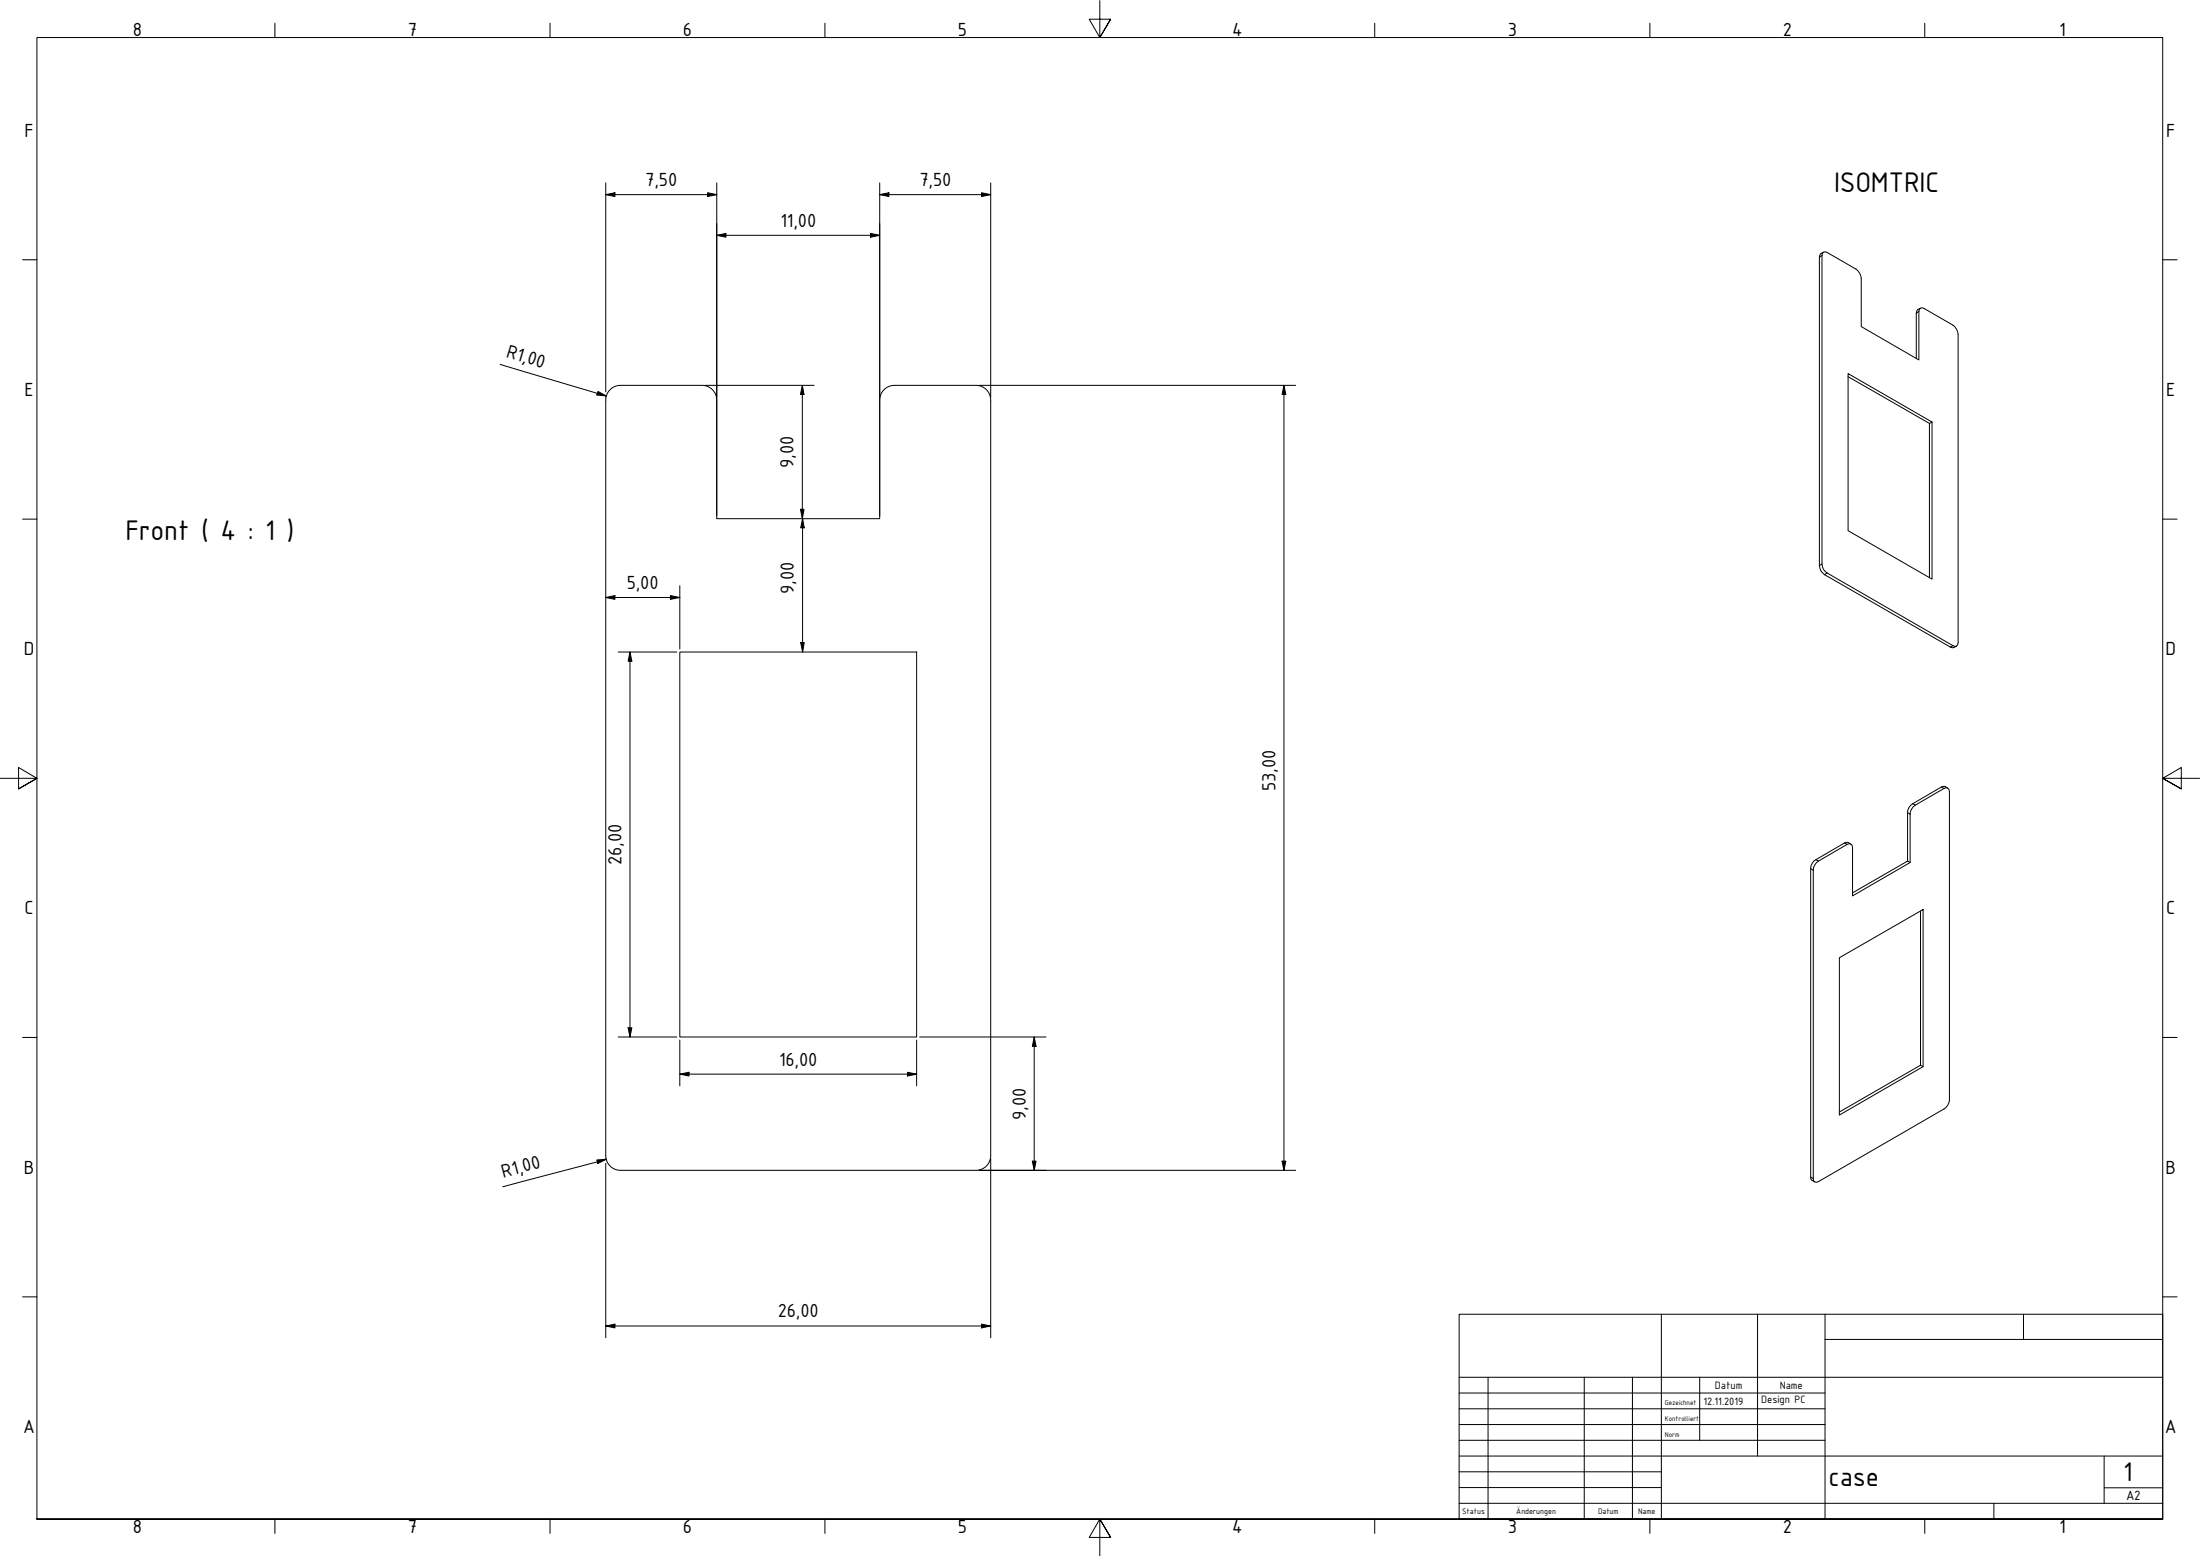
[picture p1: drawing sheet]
<svg xmlns="http://www.w3.org/2000/svg" width="594mm" height="420mm" viewBox="0 0 594 420" stroke-linecap="round" stroke-linejoin="round" font-family="sans-serif">
<!-- layer: Sichtbar (ISO) -->
<g fill="none" stroke="#000" stroke-width=".27">
<path d="M492.4 68.1l.5-.1 .5 .2 7.8 4.5a3.5 3.5 0 0 1 1.4 2.5v13l15.6 9 .1-13.7 .7-.4 .6 .2 7.8 4.5a3.5 3.5 0 0 1 1.4 2.5l-.2 83.8-.3 .4-.9-.2-34-19.6a2.81 2.81 0 0 1-1.4-2.4v-83.3zM492.4 68.1l-.7 .4-.4 .9v83.3a3 3 0 0 0 1.4 2.5l34 19.5 .9 .2 .7-.4M518.6 83.2l-.8 .4-.3 1v12.2M163.6 108.1v203.9a4 4 0 0 0 3.9 4h96a4 4 0 0 0 4-3.9v-204M163.6 108a4 4 0 0 1 4-3.9h22a4 4 0 0 1 3.9 3.9M193.5 108.1v32h44.1v-32M237.6 108a4 4 0 0 1 4-3.9h22a4 4 0 0 1 3.9 3.9M499 100.9l22.7 13.1v42.4l-22.7-13.1zM499 101.7l22 12.6M521.7 114l-.7 .3v41.7M183.6 176.1h63.9v103.9h-63.9zM526 212.8l-.7-.4-1 .1-7.8 4.5a2.81 2.81 0 0 0-1.4 2.4v13.1"/>
<path d="M490.5 233l8.3-5 .6-.2 .4 .1 .3 .4 .2 .5v13.1l15.5-9v-13a3 3 0 0 1 1.4-2.5l7.8-4.5 .5-.2 .8 .4 .1 83.9a3.1 3.1 0 0 1-1.4 2.4l-34 19.7-.5 .2-.8-.5-.1-83.8 .1-.7zM499.8 227.9l-.7-.4-1 .1-7.8 4.5a2.81 2.81 0 0 0-1.4 2.4v83.4l.1 .5 1 .7M515.8 232.9l-.7-.4-14.8 8.6M496.7 258.6l22.6-13v42.4l-22.6 13.1zM518.6 246v41.6l.7 .4M518.6 287.6l-21.9 12.7"/>
</g>
<!-- layer: Sichtbar schmal (ISO) -->
<path d="M492 69l-.7 .4M518.2 84.1l-.7 .5M492 152.3l-.7 .4M493.4 154.7l-.7 .5M527.4 174.3l-.7 .4M515.1 219.4l.7 .5M516.5 217l.7 .4M524.3 212.5l.7 .4M488.9 234.5l.7 .5M490.3 232.1l.7 .4M498.1 227.6l.7 .4M488.9 317.9l.7 .3" fill="none" stroke="#000" stroke-width=".27"/>
<!-- layer: Rahmen (ISO) -->
<g fill="none" stroke="#000" stroke-width=".27">
<path d="M74.2 6.3v3.8M148.5 6.3v3.8M222.8 6.3v3.8M297 .2v9.9l-2.9-4.9h5.8l-2.9 4.9 2.9-4.9M371.2 6.3v3.8M445.5 6.3v3.8M519.7 6.3v3.8M6.1 70.1h3.9M584 70.1h3.9M6.1 140.2h3.9M584 140.2h3.9M0 210.2h10l-5-3v5.8l5-2.8-5 2.8"/>
<path d="M594 210.2h-10l5-3v5.8l-5-2.8 5 2.8M6.1 280.1h3.9M584 280.1h3.9M6.1 350.2h3.9M584 350.2h3.9M10 410.2v-400.1h574v400.1h-574h574M74.2 410.2v3.9M148.5 410.2v3.9M222.8 410.2v3.9M299.9 415.1l-2.9-4.9 2.9 4.9h-5.8l2.9-4.9v10M371.2 410.2v3.9M445.5 410.2v3.9"/>
<path d="M519.7 410.2v3.9"/>
</g>
<!-- layer: Titel (ISO) -->
<g fill="none" stroke="#000" stroke-width=".27">
<path d="M394 354.9h190v55.3h-190zM448.6 354.9v55.3M474.6 354.9v38.3M492.8 354.9v55.3M546.4 354.9v6.8M394 376.2h98.8M394 371.9h190M401.8 371.9v38.3M427.8 371.9v38.3M440.8 371.9v38.3M459 371.9v17M492.8 361.7h91.2"/>
<path d="M394 380.4h98.8M394 384.7h98.8M394 388.9h98.8M394 393.2h190M394 397.4h54.6M568.2 393.2v12.7M394 405.9h190M394 401.7h54.6M538.4 405.9v4.3M568.2 401.7h15.8"/>
</g>
<g fill="none" stroke="#000" stroke-width=".27">
<path d="M163.6 52.6l2.5-.6v1.1zM163.6 52.6h29.9M163.6 49.4v56.4M191.1 52l2.4 .6-2.4 .5zM193.5 49.4v89.8M237.6 52.6l2.4-.6v1.1zM237.6 52.6h29.9M237.6 49.4v89.8M265 52l2.5 .6-2.5 .5zM267.5 49.4v57.8M193.5 63.5l2.5-.5v1.1zM193.5 63.5h44.1"/>
<path d="M235.1 63l2.5 .5-2.5 .6zM135.1 98.4l28.6 8.5M161.5 105.7l2.2 1.2-2.5-.2zM163.6 107.1v.1M190.4 104.1h29.4M216.7 104.1l.4 2.4h-.9zM216.7 104.1v36M264.4 104.1h85.5M346.7 104.1l.5 2.4h-1zM346.7 104.1v211.9M216.2 137.5h.9l-.4 2.6zM183.6 158.2v17"/>
<path d="M216.7 140.1l.5 2.4h-1zM216.7 140.1v36M163.6 161.3l2.5-.5v1zM163.6 161.3h20M166.9 176.1h15.9M170.1 176.1l.5 2.4h-1zM170.1 176.1v103.9M181 160.8l2.6 .5-2.6 .5zM216.2 173.5h1l-.5 2.6zM169.6 277.5h1l-.5 2.5zM166.9 280h15.9M183.6 290l2.5-.5v1.1z"/>
<path d="M183.6 290h63.9M183.6 280.8v12.4M245 289.5l2.5 .5-2.5 .6zM247.5 280.8v12.4M248.3 280h34.1M279.3 280l.5 2.6h-1zM279.3 280v36M161.2 313.2l2.5-.2-2.3 1.2zM163.6 312.8v.2M163.6 314.1v47.1M163.7 313l-27.9 7.5M264.4 316h85.5"/>
<path d="M267.5 312.8v48.4M278.8 313.5h1l-.5 2.5zM346.2 313.5h1l-.5 2.5zM163.6 358.1l2.5-.6v1.1zM163.6 358.1h103.9M265 357.5l2.5 .6-2.5 .5z"/>
</g>
<g fill="#000">
<path d="M163.6 52.6l2.5-.6v1.1z" fill-rule="evenodd"/>
<path d="M191.1 52l2.4 .6-2.4 .5z" fill-rule="evenodd"/>
<path d="M237.6 52.6l2.4-.6v1.1z" fill-rule="evenodd"/>
<path d="M265 52l2.5 .6-2.5 .5z" fill-rule="evenodd"/>
<path d="M193.5 63.5l2.5-.5v1.1z" fill-rule="evenodd"/>
<path d="M235.1 63l2.5 .5-2.5 .6z" fill-rule="evenodd"/>
<path d="M161.5 105.7l2.2 1.2-2.5-.2z" fill-rule="evenodd"/>
<path d="M216.7 104.1l.4 2.4h-.9z" fill-rule="evenodd"/>
<path d="M346.7 104.1l.5 2.4h-1z" fill-rule="evenodd"/>
<path d="M216.2 137.5h.9l-.4 2.6z" fill-rule="evenodd"/>
<path d="M216.7 140.1l.5 2.4h-1z" fill-rule="evenodd"/>
<path d="M163.6 161.3l2.5-.5v1z" fill-rule="evenodd"/>
<path d="M170.1 176.1l.5 2.4h-1z" fill-rule="evenodd"/>
<path d="M181 160.8l2.6 .5-2.6 .5z" fill-rule="evenodd"/>
<path d="M216.2 173.5h1l-.5 2.6z" fill-rule="evenodd"/>
<path d="M169.6 277.5h1l-.5 2.5z" fill-rule="evenodd"/>
<path d="M183.6 290l2.5-.5v1.1z" fill-rule="evenodd"/>
<path d="M245 289.5l2.5 .5-2.5 .6z" fill-rule="evenodd"/>
<path d="M279.3 280l.5 2.6h-1z" fill-rule="evenodd"/>
<path d="M161.2 313.2l2.5-.2-2.3 1.2z" fill-rule="evenodd"/>
<path d="M278.8 313.5h1l-.5 2.5z" fill-rule="evenodd"/>
<path d="M346.2 313.5h1l-.5 2.5z" fill-rule="evenodd"/>
<path d="M163.6 358.1l2.5-.6v1.1z" fill-rule="evenodd"/>
<path d="M265 357.5l2.5 .6-2.5 .5z" fill-rule="evenodd"/>
</g>
<g font-size="8.3">
<text x="495.3" y="51.7">ISOMTRIC</text>
<text x="33.8" y="145.9">Front ( 4 : 1 )</text>
</g>
<g font-size="7.9">
<text x="493.8" y="401.3">case</text>
<text x="573.3" y="400">1</text>
</g>
<g font-size="5.5">
<text x="35.9" y="9.8">8</text>
<text x="110.2" y="9.8">7</text>
<text x="184.4" y="9.8">6</text>
<text x="258.6" y="9.8">5</text>
<text x="332.7" y="9.8">4</text>
<text x="407.2" y="9.8">3</text>
<text x="481.4" y="9.8">2</text>
<text x="556" y="9.8">1</text>
<text x="6.6" y="36.9">F</text>
<text x="584.9" y="36.9">F</text>
<text x="174.2" y="50.3">7,50</text>
<text x="248.3" y="50.3">7,50</text>
<text x="210.8" y="61.3">11,00</text>
<text x="136.5" y="96.4" transform="rotate(16 136.5 96.4)">R1,00</text>
<text x="6.6" y="106.9">E</text>
<text x="584.9" y="106.9">E</text>
<text x="214.3" y="126.3" transform="rotate(-90 214.3 126.3)">9,00</text>
<text x="169.3" y="159">5,00</text>
<text x="214.4" y="160.3" transform="rotate(-90 214.4 160.3)">9,00</text>
<text x="6.5" y="176.9">D</text>
<text x="584.8" y="176.9">D</text>
<text x="344.4" y="213.5" transform="rotate(-90 344.4 213.5)">53,00</text>
<text x="167.8" y="233.5" transform="rotate(-90 167.8 233.5)">26,00</text>
<text x="6.6" y="246.9">C</text>
<text x="584.9" y="246.9">C</text>
<text x="210.4" y="287.8">16,00</text>
<text x="277" y="302.3" transform="rotate(-90 277 302.3)">9,00</text>
<text x="6.5" y="316.9">B</text>
<text x="584.8" y="316.9">B</text>
<text x="135.9" y="318.1" transform="rotate(-15 135.9 318.1)">R1,00</text>
<text x="210.1" y="355.7">26,00</text>
<text x="6.3" y="386.9">A</text>
<text x="584.6" y="386.9">A</text>
<text x="35.9" y="414.1">8</text>
<text x="110.2" y="414.1">7</text>
<text x="184.4" y="414.1">6</text>
<text x="258.6" y="414.1">5</text>
<text x="332.7" y="414.1">4</text>
<text x="407.2" y="414.1">3</text>
<text x="481.4" y="414.1">2</text>
<text x="556" y="414.1">1</text>
</g>
<text font-size="3.9" x="574.1" y="405.1">A2</text>
<g font-size="3.1">
<text x="463.1" y="375.1">Datum</text>
<text x="480.6" y="375.1">Name</text>
<text x="460" y="379.4">12.11.2019</text>
<text x="475.6" y="378.8">Design PC</text>
</g>
<g font-size="2.3">
<text x="394.8" y="408.8">Status</text>
<text x="409.4" y="408.8">Änderungen</text>
<text x="431.5" y="408.8">Datum</text>
<text x="442.4" y="408.8">Name</text>
</g>
<g font-size="2">
<text x="449.6" y="379.4">Gezeichnet</text>
<text x="449.6" y="383.6">Kontrolliert</text>
<text x="449.6" y="387.9">Norm</text>
</g>
</svg>
